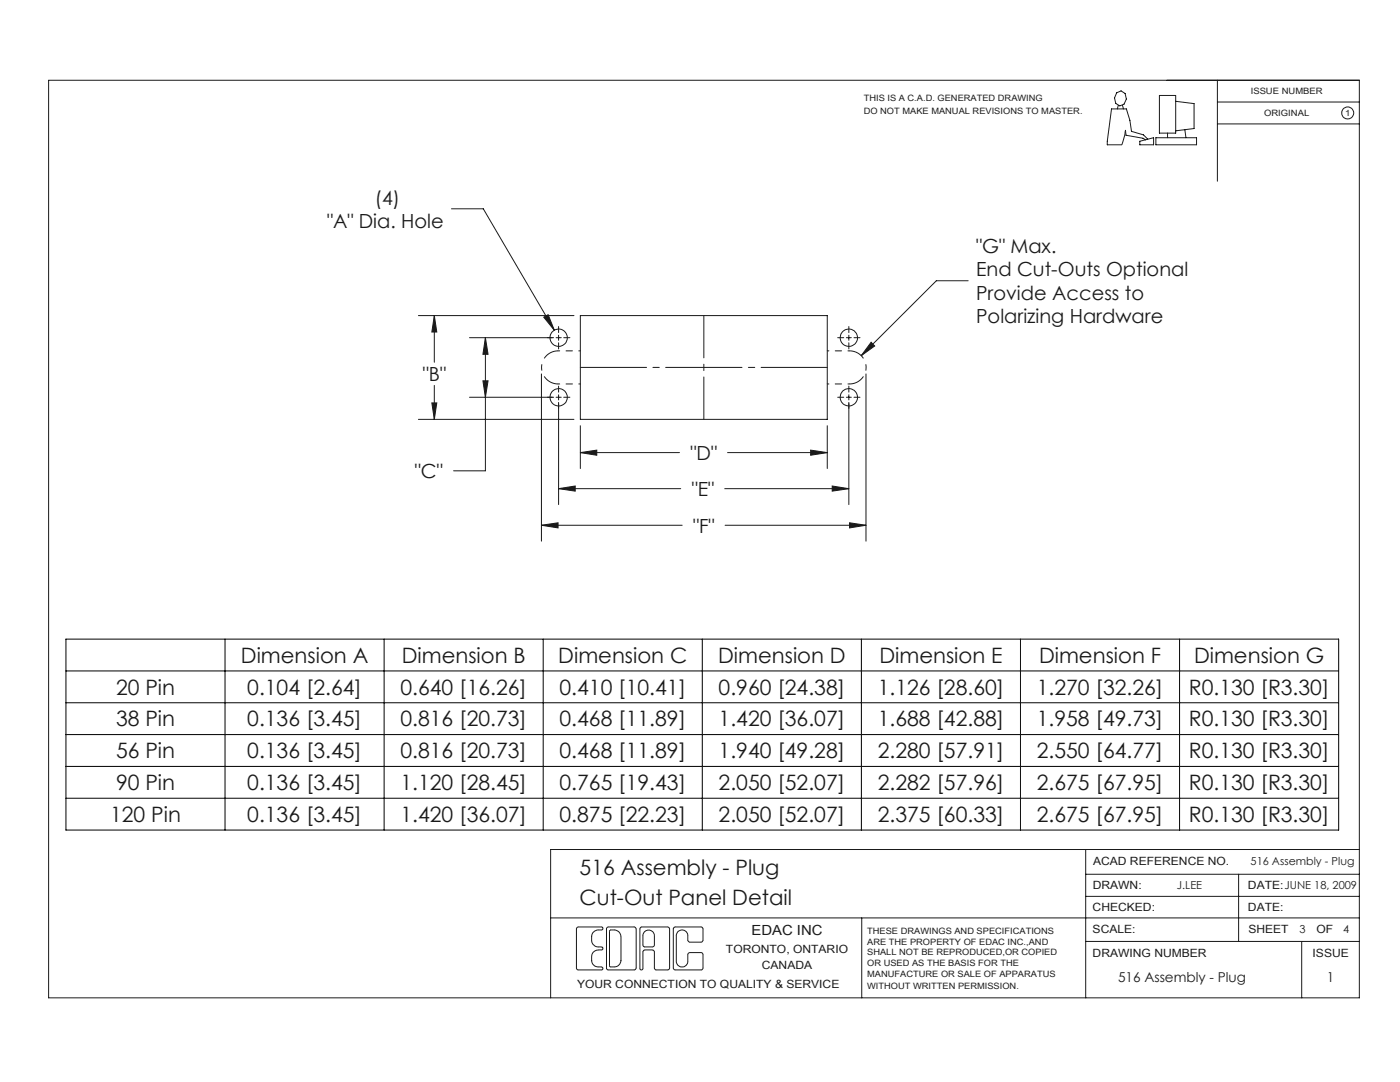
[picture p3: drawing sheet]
<svg xmlns="http://www.w3.org/2000/svg" width="279mm" height="216mm" viewBox="0 0 279 216" stroke-linecap="round" stroke-linejoin="round" font-family="sans-serif">
<path d="M111.4 70a3.3 3.3 0 0 0-3.3 3.3 3.3 3.3 0 0 0 3.3 3.3M169.5 70a3.3 3.3 0 0 1 3.4 3.3 3.3 3.3 0 0 1-3.4 3.3" fill="none" stroke="#191924" stroke-width=".2" stroke-dasharray="15.2 1.3 1.3 1.3" stroke-dashoffset="12" stroke-linecap="butt"/>
<g fill="none" stroke="#191924" stroke-width=".2">
<path d="M9.7 16h261.6v183.1h-261.6zM222.8 18.5l.9-.4 .8 .6 .3 1.1-.5 1-.8 .3-.8-.5-.3-1.1zM231.4 19h3.2v7.6h-3.2zM243 16v20.2M223.2 21.1l-.2 .6M224 21l.2 .7M227.5 28.2l2.7-.7v1.4h-2.7zM229.1 27.8l-.9-.9-2.4-.7-.3-2.2-.7-2.3h-3l-.8 7.2h2.9l.5-1.8 .2-1.1 .1 1 3.4 .6 .5 .3M230.7 27.5h8.1v1.4h-8.1zM233 26.6v.9M234.6 20.2l3.7 .5v4.9l-3.7 .5M236.5 25.9l.2 1.6"/>
<path d="M243 20.4h28.3M243 24.7h28.3M90.1 41.7h6.3l14.2 24.2M193.2 56h-6.3l-15 15M83.5 63h31M86.7 63l.5 3.3h-1zM86.7 63v9.3M86.7 76.9v6.8M93.7 67.4h16.8M93.7 79.3h16.8M96.4 76h1l-.5 3.3zM96.9 67.4l.5 3.3h-1z"/>
<path d="M96.9 67.4v26.5h-6.4M108.1 74.6v33.4M108.5 63.3l.9-.5 1.2 3.1zM111 67.4h1M111 79.3h1M111.5 65.2v1.2M111.5 66.9v1M111.5 68.4v1.2M111.5 77v1.2M111.5 78.8v1M112.5 67.4h1.2M112.5 79.3h1.2"/>
<path d="M115.8 63h49.3v20.7h-49.3zM167.2 67.4h1.2M167.2 79.3h1.2M168.9 67.4h1M168.9 79.3h1M169.4 65.2v1.2M169.4 66.9v1M169.4 68.4v1.2M169.4 77v1.2M169.4 78.8v1M170.4 67.4h1.2M170.4 79.3h1.2"/>
<path d="M172.8 74.6v33.4M173.8 68.3l.8 .7-2.7 2zM83.5 83.7h31M86.2 80.4h1l-.5 3.3zM111.5 97.5l3.3-.5v1zM111.5 97.5h24.4M111.5 80.3v20.4M115.8 90.3l3.3-.5v1zM115.8 84.9v8.6M115.8 90.3h19.8M144.6 97.5h24.8M145.2 90.3h19.9"/>
<path d="M161.8 89.8l3.3 .5-3.3 .5zM165.1 84.9v8.6M166.1 97l3.3 .5-3.3 .5zM169.4 80.3v20.4M108.1 104.8l3.3-.5v1zM108.1 104.8h28M144.7 104.8h28.1M169.5 104.3l3.3 .5-3.3 .5zM216.7 178.9h54.6M216.7 174.4h54.6M216.7 169.5v29.6M247.2 174.4v13.5"/>
<path d="M271.3 169.5h-161.4v29.6M109.9 183.2h161.4M118.1 186.9a1.32 1.32 0 0 1 1.4-1.3h.5a.3 .3 0 0 0 .3-.3 .3 .3 0 0 0-.3-.3h-4.6l-.4 .3v7.9l.1 .2 .2 .1h4.7a.3 .3 0 0 0 .3-.3 .3 .3 0 0 0-.3-.3h-.5a1.32 1.32 0 0 1-1.4-1.3M118.1 186.8v.8a1.32 1.32 0 0 0 1.4 1.3h.5a.3 .3 0 0 1 .3 .3 .3 .3 0 0 1-.3 .3h-.5a1.38 1.38 0 0 0-1.4 1.4v.8M121.1 185.1l.3-.1h5.2l.3 .2 .1 7.9-.3 .4h-5.4l-.3-.2zM123.9 191.6a1.38 1.38 0 0 1-1.3 1.3h-.8l-.2-.1v-7.1l.2-.1h.9a1.4 1.4 0 0 1 1.2 1.3v4.8M128.7 189.5h1.5l.3 .3 .1 3.4 .2 .3h2.5l.2-.1 .1-.2v-8.1l-.3-.1h-5.2l-.3 .1-.1 8.2a.3 .3 0 0 0 .3 .2 .3 .3 0 0 0 .3-.2v-3.4l.2-.3 .2-.1M128.7 188.9h1.5l.3-.1 .1-2.1a1.15 1.15 0 0 0-1.1-1.1 1.15 1.15 0 0 0-1.2 1.1v1.9l.1 .2 .3 .1M134.4 185.1l.3-.1h5.2l.3 .1 .1 2.5-.2 .3-2.5 .1-.3-.4v-.9a1.15 1.15 0 0 0-1.2-1.1 1.15 1.15 0 0 0-1.1 1.1v5.1a1.15 1.15 0 0 0 1.1 1.1 1.15 1.15 0 0 0 1.2-1.1v-1.4l.1-.2 .2-.1h2.5l.2 .3v2.8l-.2 .3h-5.4l-.3-.1zM172 183.2v15.9M216.7 187.9h54.6M259.8 187.9v11.2"/>
<circle cx="269" cy="22.5" r="1.19"/>
<circle cx="111.5" cy="79.3" r="1.73"/>
<circle cx="111.5" cy="67.4" r="1.72"/>
<circle cx="169.4" cy="79.3" r="1.74"/>
<circle cx="169.4" cy="67.4" r="1.73"/>
</g>
<g fill="none" stroke="#000" stroke-width=".2">
<path d="M13.2 127.5h254v38.1h-254zM13.2 133.9h254M44.9 127.5v38.1M76.7 127.5v38.1M108.4 127.5v38.1M140.2 127.5v38.1M171.9 127.5v38.1M203.7 127.5v38.1M235.4 127.5v38.1M13.2 140.2h254M13.2 146.6h254M13.2 152.9h254"/>
<path d="M13.2 159.3h254"/>
</g>
<path d="M140.5 62.9v20.8" fill="none" stroke="#191924" stroke-width=".2" stroke-dasharray="15.2 1.3 1.3 1.3" stroke-dashoffset="6.8"/>
<path d="M111.4 70h4.4M111.4 76.6h4.4M169.5 76.6h-4.4M169.5 70h-4.4" fill="none" stroke="#191924" stroke-width=".2" stroke-dasharray="15.2 1.3 1.3 1.3" stroke-dashoffset="14.9"/>
<path d="M165.1 73.3h-49.3" fill="none" stroke="#191924" stroke-width=".2" stroke-dasharray="15.2 1.3 1.3 1.3" stroke-dashoffset="2"/>
<path d="M115.8 90.3l3.3-.5v1zM161.8 89.8l3.3 .5-3.3 .5zM86.2 80.4h1l-.5 3.3zM86.7 63l.5 3.3h-1zM96.9 67.4l.5 3.3h-1zM96.4 76h1l-.5 3.3zM166.1 97l3.3 .5-3.3 .5zM111.5 97.5l3.3-.5v1zM108.5 63.3l2.1 2.6-1.2-3.1zM108.1 104.8l3.3-.5v1zM169.5 104.3l3.3 .5-3.3 .5zM173.8 68.3l-1.9 2.7 2.7-2z" fill="#191924"/>
<g font-size="4.2" fill="#191924">
<text x="48.1" y="132.2">Dimension A</text>
<text x="80.2" y="132.2">Dimension B</text>
<text x="111.4" y="132.2">Dimension C</text>
<text x="143.3" y="132.2">Dimension D</text>
<text x="175.5" y="132.2">Dimension E</text>
<text x="207.4" y="132.2">Dimension F</text>
<text x="238.3" y="132.2">Dimension G</text>
<text x="23.2" y="138.6">20 Pin</text>
<text x="49.3" y="138.6">0.104 [2.64]</text>
<text x="79.9" y="138.6">0.640 [16.26]</text>
<text x="111.7" y="138.6">0.410 [10.41]</text>
<text x="143.4" y="138.6">0.960 [24.38]</text>
<text x="175.2" y="138.6">1.126 [28.60]</text>
<text x="206.9" y="138.6">1.270 [32.26]</text>
<text x="237.3" y="138.6">R0.130 [R3.30]</text>
<text x="23.2" y="144.9">38 Pin</text>
<text x="49.3" y="144.9">0.136 [3.45]</text>
<text x="79.9" y="144.9">0.816 [20.73]</text>
<text x="111.7" y="144.9">0.468 [11.89]</text>
<text x="143.4" y="144.9">1.420 [36.07]</text>
<text x="175.2" y="144.9">1.688 [42.88]</text>
<text x="206.9" y="144.9">1.958 [49.73]</text>
<text x="237.3" y="144.9">R0.130 [R3.30]</text>
<text x="23.2" y="151.3">56 Pin</text>
<text x="49.3" y="151.3">0.136 [3.45]</text>
<text x="79.9" y="151.3">0.816 [20.73]</text>
<text x="111.7" y="151.3">0.468 [11.89]</text>
<text x="143.4" y="151.3">1.940 [49.28]</text>
<text x="175.2" y="151.3">2.280 [57.91]</text>
<text x="206.9" y="151.3">2.550 [64.77]</text>
<text x="237.3" y="151.3">R0.130 [R3.30]</text>
<text x="23.2" y="157.6">90 Pin</text>
<text x="49.3" y="157.6">0.136 [3.45]</text>
<text x="79.9" y="157.6">1.120 [28.45]</text>
<text x="111.7" y="157.6">0.765 [19.43]</text>
<text x="143.4" y="157.6">2.050 [52.07]</text>
<text x="175.2" y="157.6">2.282 [57.96]</text>
<text x="206.9" y="157.6">2.675 [67.95]</text>
<text x="237.3" y="157.6">R0.130 [R3.30]</text>
<text x="22" y="164">120 Pin</text>
<text x="49.3" y="164">0.136 [3.45]</text>
<text x="79.9" y="164">1.420 [36.07]</text>
<text x="111.7" y="164">0.875 [22.23]</text>
<text x="143.4" y="164">2.050 [52.07]</text>
<text x="175.2" y="164">2.375 [60.33]</text>
<text x="206.9" y="164">2.675 [67.95]</text>
<text x="237.3" y="164">R0.130 [R3.30]</text>
<text x="115.7" y="174.7">516 Assembly - Plug</text>
<text x="115.7" y="180.6">Cut-Out Panel Detail</text>
</g>
<g font-size="3.9" fill="#191924">
<text x="74.8" y="40.8">(4)</text>
<text x="65.3" y="45.4">&quot;A&quot; Dia. Hole</text>
<text x="194.8" y="50.5">&quot;G&quot; Max.</text>
<text x="194.8" y="55.2">End Cut-Outs Optional</text>
<text x="194.8" y="59.8">Provide Access to</text>
<text x="194.8" y="64.4">Polarizing Hardware</text>
<text x="84.4" y="76">&quot;B&quot;</text>
<text x="82.8" y="95.4">&quot;C&quot;</text>
<text x="137.8" y="91.8">&quot;D&quot;</text>
<text x="138.1" y="98.9">&quot;E&quot;</text>
<text x="138.3" y="106.3">&quot;F&quot;</text>
</g>
<text font-size="2.8" fill="#191924" x="150" y="186.5">EDAC INC</text>
<g font-size="2.7" fill="#191924">
<text x="223.1" y="196">516 Assembly - Plug</text>
<text x="264.8" y="196">1</text>
</g>
<g font-size="2.3" fill="#191924">
<text x="218.1" y="172.5">ACAD REFERENCE NO.</text>
<text x="218.1" y="177.4">DRAWN:</text>
<text x="249.1" y="177.4">DATE:JUNE 18, 2009</text>
<text x="218.1" y="181.9">CHECKED:</text>
<text x="249.1" y="181.9">DATE:</text>
<text x="144.9" y="190.1">TORONTO, ONTARIO</text>
<text x="218.1" y="186.2">SCALE:</text>
<text x="218.1" y="190.9">DRAWING NUMBER</text>
<text x="249.2" y="186.2">SHEET</text>
<text x="262" y="190.9">ISSUE</text>
<text x="262.7" y="186.2">OF</text>
<text x="115.2" y="197.1">YOUR CONNECTION TO QUALITY &amp; SERVICE</text>
<text x="152.1" y="193.4">CANADA</text>
</g>
<g font-size="2.2" fill="#191924">
<text x="249.6" y="172.6">516 Assembly - Plug</text>
<text x="234.9" y="177.4">J.LEE</text>
<text x="259.3" y="186.2">3</text>
<text x="268" y="186.2">4</text>
</g>
<g font-size="1.7" fill="#191924">
<text x="172.4" y="20.3">THIS IS A C.A.D. GENERATED DRAWING</text>
<text x="172.4" y="22.7">DO NOT MAKE MANUAL REVISIONS TO MASTER.</text>
<text x="249.6" y="18.8">ISSUE NUMBER</text>
<text x="252.3" y="23.1">ORIGINAL</text>
<text x="268.5" y="23.1">1</text>
<text x="173.1" y="186.3">THESE DRAWINGS AND SPECIFICATIONS</text>
<text x="173.1" y="188.5">ARE THE PROPERTY OF EDAC INC.,AND</text>
<text x="173.1" y="190.5">SHALL NOT BE REPRODUCED,OR COPIED</text>
<text x="173.1" y="192.7">OR USED AS THE BASIS FOR THE</text>
<text x="173.1" y="194.9">MANUFACTURE OR SALE OF APPARATUS</text>
<text x="173.1" y="197.3">WITHOUT WRITTEN PERMISSION.</text>
</g>
</svg>
